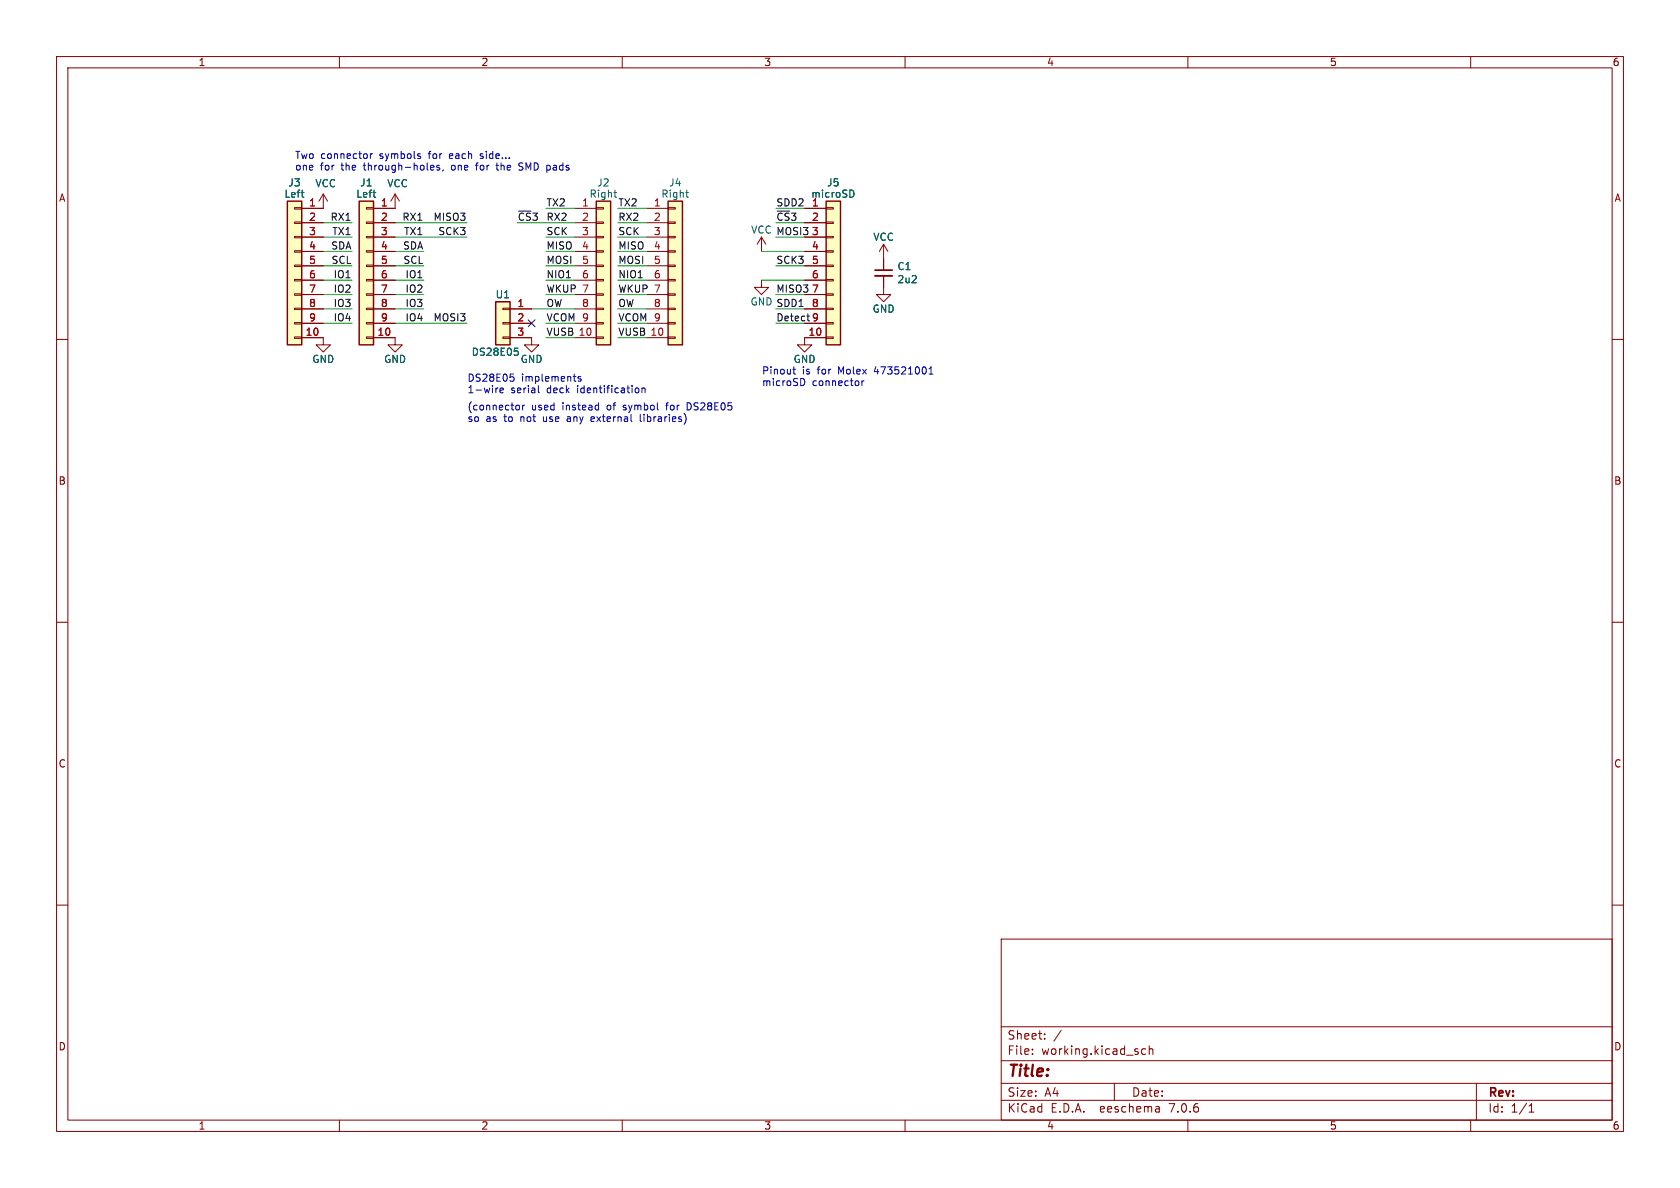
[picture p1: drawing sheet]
(kicad_sch (version 20230121) (generator eeschema)

 (paper "A4")

 (lib_symbols
  (symbol "Connector_Generic:Conn_01x03" (pin_names (offset 1.016) hide) (in_bom yes) (on_board yes)
   (property "Reference" "J" (at 0 5.08 0) (effects (font (size 1.27 1.27))))
   (property "Value" "Conn_01x03" (at 0 -5.08 0) (effects (font (size 1.27 1.27))))
   (property "Footprint" "" (at 0 0 0) (effects (font (size 1.27 1.27)) hide))
   (property "Datasheet" "~" (at 0 0 0) (effects (font (size 1.27 1.27)) hide))
   (symbol "Conn_01x03_1_1"
    (rectangle (start -1.27 -2.413) (end 0 -2.667) (stroke (width 0.1524) (type default)) (fill (type none)))
    (rectangle (start -1.27 0.127) (end 0 -0.127) (stroke (width 0.1524) (type default)) (fill (type none)))
    (rectangle (start -1.27 2.667) (end 0 2.413) (stroke (width 0.1524) (type default)) (fill (type none)))
    (rectangle (start -1.27 3.81) (end 1.27 -3.81) (stroke (width 0.254) (type default)) (fill (type background)))
    (pin passive line (at -5.08 2.54 0) (length 3.81) (name "Pin_1" (effects (font (size 1.27 1.27)))) (number "1" (effects (font (size 1.27 1.27)))))
    (pin passive line (at -5.08 0 0) (length 3.81) (name "Pin_2" (effects (font (size 1.27 1.27)))) (number "2" (effects (font (size 1.27 1.27)))))
    (pin passive line (at -5.08 -2.54 0) (length 3.81) (name "Pin_3" (effects (font (size 1.27 1.27)))) (number "3" (effects (font (size 1.27 1.27)))))))
  (symbol "Connector_Generic:Conn_01x10" (pin_names (offset 1.016) hide) (in_bom yes) (on_board yes)
   (property "Reference" "J" (at 0 12.7 0) (effects (font (size 1.27 1.27))))
   (property "Value" "Conn_01x10" (at 0 -15.24 0) (effects (font (size 1.27 1.27))))
   (property "Footprint" "" (at 0 0 0) (effects (font (size 1.27 1.27)) hide))
   (property "Datasheet" "~" (at 0 0 0) (effects (font (size 1.27 1.27)) hide))
   (symbol "Conn_01x10_1_1"
    (rectangle (start -1.27 -12.573) (end 0 -12.827) (stroke (width 0.1524) (type default)) (fill (type none)))
    (rectangle (start -1.27 -10.033) (end 0 -10.287) (stroke (width 0.1524) (type default)) (fill (type none)))
    (rectangle (start -1.27 -7.493) (end 0 -7.747) (stroke (width 0.1524) (type default)) (fill (type none)))
    (rectangle (start -1.27 -4.953) (end 0 -5.207) (stroke (width 0.1524) (type default)) (fill (type none)))
    (rectangle (start -1.27 -2.413) (end 0 -2.667) (stroke (width 0.1524) (type default)) (fill (type none)))
    (rectangle (start -1.27 0.127) (end 0 -0.127) (stroke (width 0.1524) (type default)) (fill (type none)))
    (rectangle (start -1.27 2.667) (end 0 2.413) (stroke (width 0.1524) (type default)) (fill (type none)))
    (rectangle (start -1.27 5.207) (end 0 4.953) (stroke (width 0.1524) (type default)) (fill (type none)))
    (rectangle (start -1.27 7.747) (end 0 7.493) (stroke (width 0.1524) (type default)) (fill (type none)))
    (rectangle (start -1.27 10.287) (end 0 10.033) (stroke (width 0.1524) (type default)) (fill (type none)))
    (rectangle (start -1.27 11.43) (end 1.27 -13.97) (stroke (width 0.254) (type default)) (fill (type background)))
    (pin passive line (at -5.08 10.16 0) (length 3.81) (name "Pin_1" (effects (font (size 1.27 1.27)))) (number "1" (effects (font (size 1.27 1.27)))))
    (pin passive line (at -5.08 -12.7 0) (length 3.81) (name "Pin_10" (effects (font (size 1.27 1.27)))) (number "10" (effects (font (size 1.27 1.27)))))
    (pin passive line (at -5.08 7.62 0) (length 3.81) (name "Pin_2" (effects (font (size 1.27 1.27)))) (number "2" (effects (font (size 1.27 1.27)))))
    (pin passive line (at -5.08 5.08 0) (length 3.81) (name "Pin_3" (effects (font (size 1.27 1.27)))) (number "3" (effects (font (size 1.27 1.27)))))
    (pin passive line (at -5.08 2.54 0) (length 3.81) (name "Pin_4" (effects (font (size 1.27 1.27)))) (number "4" (effects (font (size 1.27 1.27)))))
    (pin passive line (at -5.08 0 0) (length 3.81) (name "Pin_5" (effects (font (size 1.27 1.27)))) (number "5" (effects (font (size 1.27 1.27)))))
    (pin passive line (at -5.08 -2.54 0) (length 3.81) (name "Pin_6" (effects (font (size 1.27 1.27)))) (number "6" (effects (font (size 1.27 1.27)))))
    (pin passive line (at -5.08 -5.08 0) (length 3.81) (name "Pin_7" (effects (font (size 1.27 1.27)))) (number "7" (effects (font (size 1.27 1.27)))))
    (pin passive line (at -5.08 -7.62 0) (length 3.81) (name "Pin_8" (effects (font (size 1.27 1.27)))) (number "8" (effects (font (size 1.27 1.27)))))
    (pin passive line (at -5.08 -10.16 0) (length 3.81) (name "Pin_9" (effects (font (size 1.27 1.27)))) (number "9" (effects (font (size 1.27 1.27)))))))
  (symbol "Device:C_Small" (pin_numbers hide) (pin_names (offset 0.254) hide) (in_bom yes) (on_board yes)
   (property "Reference" "C" (at 0.254 1.778 0) (effects (font (size 1.27 1.27)) (justify left)))
   (property "Value" "C_Small" (at 0.254 -2.032 0) (effects (font (size 1.27 1.27)) (justify left)))
   (property "Footprint" "" (at 0 0 0) (effects (font (size 1.27 1.27)) hide))
   (property "Datasheet" "~" (at 0 0 0) (effects (font (size 1.27 1.27)) hide))
   (symbol "C_Small_0_1"
    (polyline (pts (xy -1.524 -0.508) (xy 1.524 -0.508)) (stroke (width 0.3302) (type default)) (fill (type none)))
    (polyline (pts (xy -1.524 0.508) (xy 1.524 0.508)) (stroke (width 0.3048) (type default)) (fill (type none))))
   (symbol "C_Small_1_1"
    (pin passive line (at 0 2.54 270) (length 2.032) (name "~" (effects (font (size 1.27 1.27)))) (number "1" (effects (font (size 1.27 1.27)))))
    (pin passive line (at 0 -2.54 90) (length 2.032) (name "~" (effects (font (size 1.27 1.27)))) (number "2" (effects (font (size 1.27 1.27)))))))
  (symbol "power:GND" (power) (pin_names (offset 0)) (in_bom yes) (on_board yes)
   (property "Reference" "#PWR" (at 0 -6.35 0) (effects (font (size 1.27 1.27)) hide))
   (property "Value" "GND" (at 0 -3.81 0) (effects (font (size 1.27 1.27))))
   (property "Footprint" "" (at 0 0 0) (effects (font (size 1.27 1.27)) hide))
   (property "Datasheet" "" (at 0 0 0) (effects (font (size 1.27 1.27)) hide))
   (symbol "GND_0_1"
    (polyline (pts (xy 0 0) (xy 0 -1.27) (xy 1.27 -1.27) (xy 0 -2.54) (xy -1.27 -1.27) (xy 0 -1.27)) (stroke (width 0) (type default)) (fill (type none))))
   (symbol "GND_1_1"
    (pin power_in line (at 0 0 270) (length 0) hide (name "GND" (effects (font (size 1.27 1.27)))) (number "1" (effects (font (size 1.27 1.27)))))))
  (symbol "power:VCC" (power) (pin_names (offset 0)) (in_bom yes) (on_board yes)
   (property "Reference" "#PWR" (at 0 -3.81 0) (effects (font (size 1.27 1.27)) hide))
   (property "Value" "VCC" (at 0 3.81 0) (effects (font (size 1.27 1.27))))
   (property "Footprint" "" (at 0 0 0) (effects (font (size 1.27 1.27)) hide))
   (property "Datasheet" "" (at 0 0 0) (effects (font (size 1.27 1.27)) hide))
   (symbol "VCC_0_1"
    (polyline (pts (xy -0.762 1.27) (xy 0 2.54)) (stroke (width 0) (type default)) (fill (type none)))
    (polyline (pts (xy 0 0) (xy 0 2.54)) (stroke (width 0) (type default)) (fill (type none)))
    (polyline (pts (xy 0 2.54) (xy 0.762 1.27)) (stroke (width 0) (type default)) (fill (type none))))
   (symbol "VCC_1_1"
    (pin power_in line (at 0 0 90) (length 0) hide (name "VCC" (effects (font (size 1.27 1.27)))) (number "1" (effects (font (size 1.27 1.27))))))))


 (no_connect (at 93.98 57.15))

 (wire (pts (xy 109.22 54.61) (xy 114.3 54.61)) (stroke (width 0) (type default)))
 (wire (pts (xy 69.85 54.61) (xy 74.93 54.61)) (stroke (width 0) (type default)))
 (wire (pts (xy 57.15 46.99) (xy 62.23 46.99)) (stroke (width 0) (type default)))
 (wire (pts (xy 96.52 49.53) (xy 101.6 49.53)) (stroke (width 0) (type default)))
 (wire (pts (xy 109.22 36.83) (xy 114.3 36.83)) (stroke (width 0) (type default)))
 (wire (pts (xy 82.55 41.91) (xy 69.85 41.91)) (stroke (width 0) (type default)))
 (wire (pts (xy 137.16 41.91) (xy 142.24 41.91)) (stroke (width 0) (type default)))
 (wire (pts (xy 62.23 39.37) (xy 57.15 39.37)) (stroke (width 0) (type default)))
 (wire (pts (xy 69.85 49.53) (xy 74.93 49.53)) (stroke (width 0) (type default)))
 (wire (pts (xy 82.55 39.37) (xy 69.85 39.37)) (stroke (width 0) (type default)))
 (wire (pts (xy 109.22 44.45) (xy 114.3 44.45)) (stroke (width 0) (type default)))
 (wire (pts (xy 91.44 39.37) (xy 101.6 39.37)) (stroke (width 0) (type default)))
 (wire (pts (xy 137.16 57.15) (xy 142.24 57.15)) (stroke (width 0) (type default)))
 (wire (pts (xy 93.98 54.61) (xy 101.6 54.61)) (stroke (width 0) (type default)))
 (wire (pts (xy 69.85 52.07) (xy 74.93 52.07)) (stroke (width 0) (type default)))
 (wire (pts (xy 134.62 49.53) (xy 142.24 49.53)) (stroke (width 0) (type default)))
 (wire (pts (xy 57.15 44.45) (xy 62.23 44.45)) (stroke (width 0) (type default)))
 (wire (pts (xy 109.22 52.07) (xy 114.3 52.07)) (stroke (width 0) (type default)))
 (wire (pts (xy 96.52 52.07) (xy 101.6 52.07)) (stroke (width 0) (type default)))
 (wire (pts (xy 57.15 49.53) (xy 62.23 49.53)) (stroke (width 0) (type default)))
 (wire (pts (xy 137.16 39.37) (xy 142.24 39.37)) (stroke (width 0) (type default)))
 (wire (pts (xy 137.16 54.61) (xy 142.24 54.61)) (stroke (width 0) (type default)))
 (wire (pts (xy 134.62 44.45) (xy 142.24 44.45)) (stroke (width 0) (type default)))
 (wire (pts (xy 57.15 54.61) (xy 62.23 54.61)) (stroke (width 0) (type default)))
 (wire (pts (xy 137.16 46.99) (xy 142.24 46.99)) (stroke (width 0) (type default)))
 (wire (pts (xy 96.52 41.91) (xy 101.6 41.91)) (stroke (width 0) (type default)))
 (wire (pts (xy 57.15 52.07) (xy 62.23 52.07)) (stroke (width 0) (type default)))
 (wire (pts (xy 109.22 41.91) (xy 114.3 41.91)) (stroke (width 0) (type default)))
 (wire (pts (xy 96.52 44.45) (xy 101.6 44.45)) (stroke (width 0) (type default)))
 (wire (pts (xy 137.16 36.83) (xy 142.24 36.83)) (stroke (width 0) (type default)))
 (wire (pts (xy 96.52 36.83) (xy 101.6 36.83)) (stroke (width 0) (type default)))
 (wire (pts (xy 109.22 59.69) (xy 114.3 59.69)) (stroke (width 0) (type default)))
 (wire (pts (xy 137.16 52.07) (xy 142.24 52.07)) (stroke (width 0) (type default)))
 (wire (pts (xy 96.52 57.15) (xy 101.6 57.15)) (stroke (width 0) (type default)))
 (wire (pts (xy 109.22 46.99) (xy 114.3 46.99)) (stroke (width 0) (type default)))
 (wire (pts (xy 82.55 57.15) (xy 69.85 57.15)) (stroke (width 0) (type default)))
 (wire (pts (xy 109.22 49.53) (xy 114.3 49.53)) (stroke (width 0) (type default)))
 (wire (pts (xy 69.85 44.45) (xy 74.93 44.45)) (stroke (width 0) (type default)))
 (wire (pts (xy 69.85 46.99) (xy 74.93 46.99)) (stroke (width 0) (type default)))
 (wire (pts (xy 62.23 41.91) (xy 57.15 41.91)) (stroke (width 0) (type default)))
 (wire (pts (xy 62.23 57.15) (xy 57.15 57.15)) (stroke (width 0) (type default)))
 (wire (pts (xy 96.52 59.69) (xy 101.6 59.69)) (stroke (width 0) (type default)))
 (wire (pts (xy 96.52 46.99) (xy 101.6 46.99)) (stroke (width 0) (type default)))
 (wire (pts (xy 109.22 39.37) (xy 114.3 39.37)) (stroke (width 0) (type default)))
 (wire (pts (xy 109.22 57.15) (xy 114.3 57.15)) (stroke (width 0) (type default)))

 (text "(connector used instead of symbol for DS28E05\nso as to not use any external libraries)" (at 82.55 74.93 0) (effects (font (size 1.27 1.27)) (justify left bottom)))
 (text "Pinout is for Molex 473521001\nmicroSD connector" (at 134.62 68.58 0) (effects (font (size 1.27 1.27)) (justify left bottom)))
 (text "Two connector symbols for each side…\none for the through-holes, one for the SMD pads" (at 52.07 30.48 0) (effects (font (size 1.27 1.27)) (justify left bottom)))
 (text "DS28E05 implements\n1-wire serial deck identification" (at 82.55 69.85 0) (effects (font (size 1.27 1.27)) (justify left bottom)))

 (label "IO3" (at 74.93 54.61 180) (effects (font (size 1.27 1.27)) (justify right bottom)))
 (label "TX2" (at 96.52 36.83 0) (effects (font (size 1.27 1.27)) (justify left bottom)))
 (label "RX1" (at 74.93 39.37 180) (effects (font (size 1.27 1.27)) (justify right bottom)))
 (label "RX2" (at 96.52 39.37 0) (effects (font (size 1.27 1.27)) (justify left bottom)))
 (label "MISO" (at 96.52 44.45 0) (effects (font (size 1.27 1.27)) (justify left bottom)))
 (label "IO4" (at 74.93 57.15 180) (effects (font (size 1.27 1.27)) (justify right bottom)))
 (label "VUSB" (at 96.52 59.69 0) (effects (font (size 1.27 1.27)) (justify left bottom)))
 (label "SDD2" (at 137.16 36.83 0) (effects (font (size 1.27 1.27)) (justify left bottom)))
 (label "TX1" (at 74.93 41.91 180) (effects (font (size 1.27 1.27)) (justify right bottom)))
 (label "VUSB" (at 109.22 59.69 0) (effects (font (size 1.27 1.27)) (justify left bottom)))
 (label "IO4" (at 62.23 57.15 180) (effects (font (size 1.27 1.27)) (justify right bottom)))
 (label "MOSI" (at 96.52 46.99 0) (effects (font (size 1.27 1.27)) (justify left bottom)))
 (label "NIO1" (at 109.22 49.53 0) (effects (font (size 1.27 1.27)) (justify left bottom)))
 (label "SCL" (at 62.23 46.99 180) (effects (font (size 1.27 1.27)) (justify right bottom)))
 (label "SCL" (at 74.93 46.99 180) (effects (font (size 1.27 1.27)) (justify right bottom)))
 (label "MISO3" (at 137.16 52.07 0) (effects (font (size 1.27 1.27)) (justify left bottom)))
 (label "OW" (at 109.22 54.61 0) (effects (font (size 1.27 1.27)) (justify left bottom)))
 (label "SDA" (at 74.93 44.45 180) (effects (font (size 1.27 1.27)) (justify right bottom)))
 (label "RX2" (at 109.22 39.37 0) (effects (font (size 1.27 1.27)) (justify left bottom)))
 (label "MISO" (at 109.22 44.45 0) (effects (font (size 1.27 1.27)) (justify left bottom)))
 (label "IO1" (at 74.93 49.53 180) (effects (font (size 1.27 1.27)) (justify right bottom)))
 (label "OW" (at 96.52 54.61 0) (effects (font (size 1.27 1.27)) (justify left bottom)))
 (label "IO2" (at 74.93 52.07 180) (effects (font (size 1.27 1.27)) (justify right bottom)))
 (label "RX1" (at 62.23 39.37 180) (effects (font (size 1.27 1.27)) (justify right bottom)))
 (label "SCK" (at 96.52 41.91 0) (effects (font (size 1.27 1.27)) (justify left bottom)))
 (label "IO3" (at 62.23 54.61 180) (effects (font (size 1.27 1.27)) (justify right bottom)))
 (label "WKUP" (at 109.22 52.07 0) (effects (font (size 1.27 1.27)) (justify left bottom)))
 (label "SCK3" (at 137.16 46.99 0) (effects (font (size 1.27 1.27)) (justify left bottom)))
 (label "IO1" (at 62.23 49.53 180) (effects (font (size 1.27 1.27)) (justify right bottom)))
 (label "MOSI3" (at 137.16 41.91 0) (effects (font (size 1.27 1.27)) (justify left bottom)))
 (label "TX1" (at 62.23 41.91 180) (effects (font (size 1.27 1.27)) (justify right bottom)))
 (label "IO2" (at 62.23 52.07 180) (effects (font (size 1.27 1.27)) (justify right bottom)))
 (label "SCK3" (at 82.55 41.91 180) (effects (font (size 1.27 1.27)) (justify right bottom)))
 (label "VCOM" (at 96.52 57.15 0) (effects (font (size 1.27 1.27)) (justify left bottom)))
 (label "MISO3" (at 82.55 39.37 180) (effects (font (size 1.27 1.27)) (justify right bottom)))
 (label "MOSI3" (at 82.55 57.15 180) (effects (font (size 1.27 1.27)) (justify right bottom)))
 (label "~{CS}3" (at 137.16 39.37 0) (effects (font (size 1.27 1.27)) (justify left bottom)))
 (label "SCK" (at 109.22 41.91 0) (effects (font (size 1.27 1.27)) (justify left bottom)))
 (label "SDA" (at 62.23 44.45 180) (effects (font (size 1.27 1.27)) (justify right bottom)))
 (label "VCOM" (at 109.22 57.15 0) (effects (font (size 1.27 1.27)) (justify left bottom)))
 (label "SDD1" (at 137.16 54.61 0) (effects (font (size 1.27 1.27)) (justify left bottom)))
 (label "Detect" (at 137.16 57.15 0) (effects (font (size 1.27 1.27)) (justify left bottom)))
 (label "~{CS}3" (at 91.44 39.37 0) (effects (font (size 1.27 1.27)) (justify left bottom)))
 (label "TX2" (at 109.22 36.83 0) (effects (font (size 1.27 1.27)) (justify left bottom)))
 (label "WKUP" (at 96.52 52.07 0) (effects (font (size 1.27 1.27)) (justify left bottom)))
 (label "NIO1" (at 96.52 49.53 0) (effects (font (size 1.27 1.27)) (justify left bottom)))
 (label "MOSI" (at 109.22 46.99 0) (effects (font (size 1.27 1.27)) (justify left bottom)))

 (symbol (lib_id "Connector_Generic:Conn_01x10") (at 64.77 46.99 0) (mirror y) (unit 1) (in_bom yes) (on_board yes) (dnp no)
  (property "Reference" "J1" (at 64.77 33.02 0) (effects (font (size 1.27 1.27)) (justify bottom)))
  (property "Value" "Left" (at 64.77 34.29 0) (effects (font (size 1.27 1.27))))
  (property "Footprint" "Connector_PinSocket_2.00mm:PinSocket_1x10_P2.00mm_Vertical_SMD_Pin1Left" (at 64.77 46.99 0) (effects (font (size 1.27 1.27)) hide))
  (property "Datasheet" "~" (at 64.77 46.99 0) (effects (font (size 1.27 1.27)) hide)) (pin "1") (pin "10") (pin "2") (pin "3") (pin "4") (pin "5") (pin "6") (pin "7") (pin "8") (pin "9"))

 (symbol (lib_id "power:GND") (at 69.85 59.69 0) (unit 1) (in_bom yes) (on_board yes) (dnp no)
  (property "Reference" "#PWR0101" (at 69.85 66.04 0) (effects (font (size 1.27 1.27)) hide))
  (property "Value" "GND" (at 69.85 63.5 0) (effects (font (size 1.27 1.27))))
  (property "Footprint" "" (at 69.85 59.69 0) (effects (font (size 1.27 1.27)) hide))
  (property "Datasheet" "" (at 69.85 59.69 0) (effects (font (size 1.27 1.27)) hide)) (pin "1"))

 (symbol (lib_id "power:VCC") (at 69.85 36.83 0) (unit 1) (in_bom yes) (on_board yes) (dnp no)
  (property "Reference" "#PWR0102" (at 69.85 40.64 0) (effects (font (size 1.27 1.27)) hide))
  (property "Value" "VCC" (at 70.2818 32.4358 0) (effects (font (size 1.27 1.27))))
  (property "Footprint" "" (at 69.85 36.83 0) (effects (font (size 1.27 1.27)) hide))
  (property "Datasheet" "" (at 69.85 36.83 0) (effects (font (size 1.27 1.27)) hide)) (pin "1"))

 (symbol (lib_id "power:VCC") (at 134.62 44.45 0) (unit 1) (in_bom yes) (on_board yes) (dnp no)
  (property "Reference" "#PWR0104" (at 134.62 48.26 0) (effects (font (size 1.27 1.27)) hide))
  (property "Value" "VCC" (at 134.62 40.64 0) (effects (font (size 1.27 1.27))))
  (property "Footprint" "" (at 134.62 44.45 0) (effects (font (size 1.27 1.27)) hide))
  (property "Datasheet" "" (at 134.62 44.45 0) (effects (font (size 1.27 1.27)) hide)) (pin "1"))

 (symbol (lib_id "Connector_Generic:Conn_01x10") (at 106.68 46.99 0) (unit 1) (in_bom yes) (on_board yes) (dnp no)
  (property "Reference" "J2" (at 106.68 33.02 0) (effects (font (size 1.27 1.27)) (justify bottom)))
  (property "Value" "Right" (at 106.68 34.29 0) (effects (font (size 1.27 1.27))))
  (property "Footprint" "Connector_PinSocket_2.00mm:PinSocket_1x10_P2.00mm_Vertical_SMD_Pin1Right" (at 106.68 46.99 0) (effects (font (size 1.27 1.27)) hide))
  (property "Datasheet" "~" (at 106.68 46.99 0) (effects (font (size 1.27 1.27)) hide)) (pin "1") (pin "10") (pin "2") (pin "3") (pin "4") (pin "5") (pin "6") (pin "7") (pin "8") (pin "9"))

 (symbol (lib_id "power:GND") (at 134.62 49.53 0) (unit 1) (in_bom yes) (on_board yes) (dnp no)
  (property "Reference" "#PWR0105" (at 134.62 55.88 0) (effects (font (size 1.27 1.27)) hide))
  (property "Value" "GND" (at 134.62 53.34 0) (effects (font (size 1.27 1.27))))
  (property "Footprint" "" (at 134.62 49.53 0) (effects (font (size 1.27 1.27)) hide))
  (property "Datasheet" "" (at 134.62 49.53 0) (effects (font (size 1.27 1.27)) hide)) (pin "1"))

 (symbol (lib_id "Connector_Generic:Conn_01x03") (at 88.9 57.15 0) (mirror y) (unit 1) (in_bom yes) (on_board yes) (dnp no)
  (property "Reference" "U1" (at 88.9 52.07 0) (effects (font (size 1.27 1.27))))
  (property "Value" "DS28E05" (at 87.63 62.23 0) (effects (font (size 1.27 1.27))))
  (property "Footprint" "stdpads:SOT-23" (at 88.9 57.15 0) (effects (font (size 1.27 1.27)) hide))
  (property "Datasheet" "~" (at 88.9 57.15 0) (effects (font (size 1.27 1.27)) hide)) (pin "1") (pin "2") (pin "3"))

 (symbol (lib_id "power:GND") (at 142.24 59.69 0) (unit 1) (in_bom yes) (on_board yes) (dnp no)
  (property "Reference" "#PWR0106" (at 142.24 66.04 0) (effects (font (size 1.27 1.27)) hide))
  (property "Value" "GND" (at 142.24 63.5 0) (effects (font (size 1.27 1.27))))
  (property "Footprint" "" (at 142.24 59.69 0) (effects (font (size 1.27 1.27)) hide))
  (property "Datasheet" "" (at 142.24 59.69 0) (effects (font (size 1.27 1.27)) hide)) (pin "1"))

 (symbol (lib_id "power:GND") (at 93.98 59.69 0) (unit 1) (in_bom yes) (on_board yes) (dnp no)
  (property "Reference" "#PWR0103" (at 93.98 66.04 0) (effects (font (size 1.27 1.27)) hide))
  (property "Value" "GND" (at 93.98 63.5 0) (effects (font (size 1.27 1.27))))
  (property "Footprint" "" (at 93.98 59.69 0) (effects (font (size 1.27 1.27)) hide))
  (property "Datasheet" "" (at 93.98 59.69 0) (effects (font (size 1.27 1.27)) hide)) (pin "1"))

 (symbol (lib_id "Connector_Generic:Conn_01x10") (at 147.32 46.99 0) (unit 1) (in_bom yes) (on_board yes) (dnp no)
  (property "Reference" "J5" (at 147.32 33.02 0) (effects (font (size 1.27 1.27)) (justify bottom)))
  (property "Value" "microSD" (at 147.32 34.29 0) (effects (font (size 1.27 1.27))))
  (property "Footprint" "stdpads:Molex_473521001_microSD" (at 147.32 46.99 0) (effects (font (size 1.27 1.27)) hide))
  (property "Datasheet" "~" (at 147.32 46.99 0) (effects (font (size 1.27 1.27)) hide)) (pin "1") (pin "10") (pin "2") (pin "3") (pin "4") (pin "5") (pin "6") (pin "7") (pin "8") (pin "9"))

 (symbol (lib_id "Device:C_Small") (at 156.21 48.26 0) (unit 1) (in_bom yes) (on_board yes) (dnp no)
  (property "Reference" "C1" (at 158.5468 47.0916 0) (effects (font (size 1.27 1.27)) (justify left)))
  (property "Value" "2u2" (at 158.5468 49.403 0) (effects (font (size 1.27 1.27)) (justify left)))
  (property "Footprint" "stdpads:C_0805" (at 156.21 48.26 0) (effects (font (size 1.27 1.27)) hide))
  (property "Datasheet" "~" (at 156.21 48.26 0) (effects (font (size 1.27 1.27)) hide)) (pin "1") (pin "2"))

 (symbol (lib_id "power:GND") (at 156.21 50.8 0) (unit 1) (in_bom yes) (on_board yes) (dnp no)
  (property "Reference" "#PWR0107" (at 156.21 57.15 0) (effects (font (size 1.27 1.27)) hide))
  (property "Value" "GND" (at 156.21 54.61 0) (effects (font (size 1.27 1.27))))
  (property "Footprint" "" (at 156.21 50.8 0) (effects (font (size 1.27 1.27)) hide))
  (property "Datasheet" "" (at 156.21 50.8 0) (effects (font (size 1.27 1.27)) hide)) (pin "1"))

 (symbol (lib_id "power:VCC") (at 156.21 45.72 0) (unit 1) (in_bom yes) (on_board yes) (dnp no)
  (property "Reference" "#PWR0108" (at 156.21 49.53 0) (effects (font (size 1.27 1.27)) hide))
  (property "Value" "VCC" (at 156.21 41.91 0) (effects (font (size 1.27 1.27))))
  (property "Footprint" "" (at 156.21 45.72 0) (effects (font (size 1.27 1.27)) hide))
  (property "Datasheet" "" (at 156.21 45.72 0) (effects (font (size 1.27 1.27)) hide)) (pin "1"))

 (symbol (lib_id "Connector_Generic:Conn_01x10") (at 52.07 46.99 0) (mirror y) (unit 1) (in_bom yes) (on_board yes) (dnp no)
  (property "Reference" "J3" (at 52.07 33.02 0) (effects (font (size 1.27 1.27)) (justify bottom)))
  (property "Value" "Left" (at 52.07 34.29 0) (effects (font (size 1.27 1.27))))
  (property "Footprint" "Connector_PinHeader_2.00mm:PinHeader_1x10_P2.00mm_Vertical" (at 52.07 46.99 0) (effects (font (size 1.27 1.27)) hide))
  (property "Datasheet" "~" (at 52.07 46.99 0) (effects (font (size 1.27 1.27)) hide)) (pin "1") (pin "10") (pin "2") (pin "3") (pin "4") (pin "5") (pin "6") (pin "7") (pin "8") (pin "9"))

 (symbol (lib_id "power:GND") (at 57.15 59.69 0) (unit 1) (in_bom yes) (on_board yes) (dnp no)
  (property "Reference" "#PWR?" (at 57.15 66.04 0) (effects (font (size 1.27 1.27)) hide))
  (property "Value" "GND" (at 57.15 63.5 0) (effects (font (size 1.27 1.27))))
  (property "Footprint" "" (at 57.15 59.69 0) (effects (font (size 1.27 1.27)) hide))
  (property "Datasheet" "" (at 57.15 59.69 0) (effects (font (size 1.27 1.27)) hide)) (pin "1"))

 (symbol (lib_id "power:VCC") (at 57.15 36.83 0) (unit 1) (in_bom yes) (on_board yes) (dnp no)
  (property "Reference" "#PWR?" (at 57.15 40.64 0) (effects (font (size 1.27 1.27)) hide))
  (property "Value" "VCC" (at 57.5818 32.4358 0) (effects (font (size 1.27 1.27))))
  (property "Footprint" "" (at 57.15 36.83 0) (effects (font (size 1.27 1.27)) hide))
  (property "Datasheet" "" (at 57.15 36.83 0) (effects (font (size 1.27 1.27)) hide)) (pin "1"))

 (symbol (lib_id "Connector_Generic:Conn_01x10") (at 119.38 46.99 0) (unit 1) (in_bom yes) (on_board yes) (dnp no)
  (property "Reference" "J4" (at 119.38 33.02 0) (effects (font (size 1.27 1.27)) (justify bottom)))
  (property "Value" "Right" (at 119.38 34.29 0) (effects (font (size 1.27 1.27))))
  (property "Footprint" "Connector_PinHeader_2.00mm:PinHeader_1x10_P2.00mm_Vertical" (at 119.38 46.99 0) (effects (font (size 1.27 1.27)) hide))
  (property "Datasheet" "~" (at 119.38 46.99 0) (effects (font (size 1.27 1.27)) hide)) (pin "1") (pin "10") (pin "2") (pin "3") (pin "4") (pin "5") (pin "6") (pin "7") (pin "8") (pin "9"))

 (sheet_instances (path "" (page "1"))))
